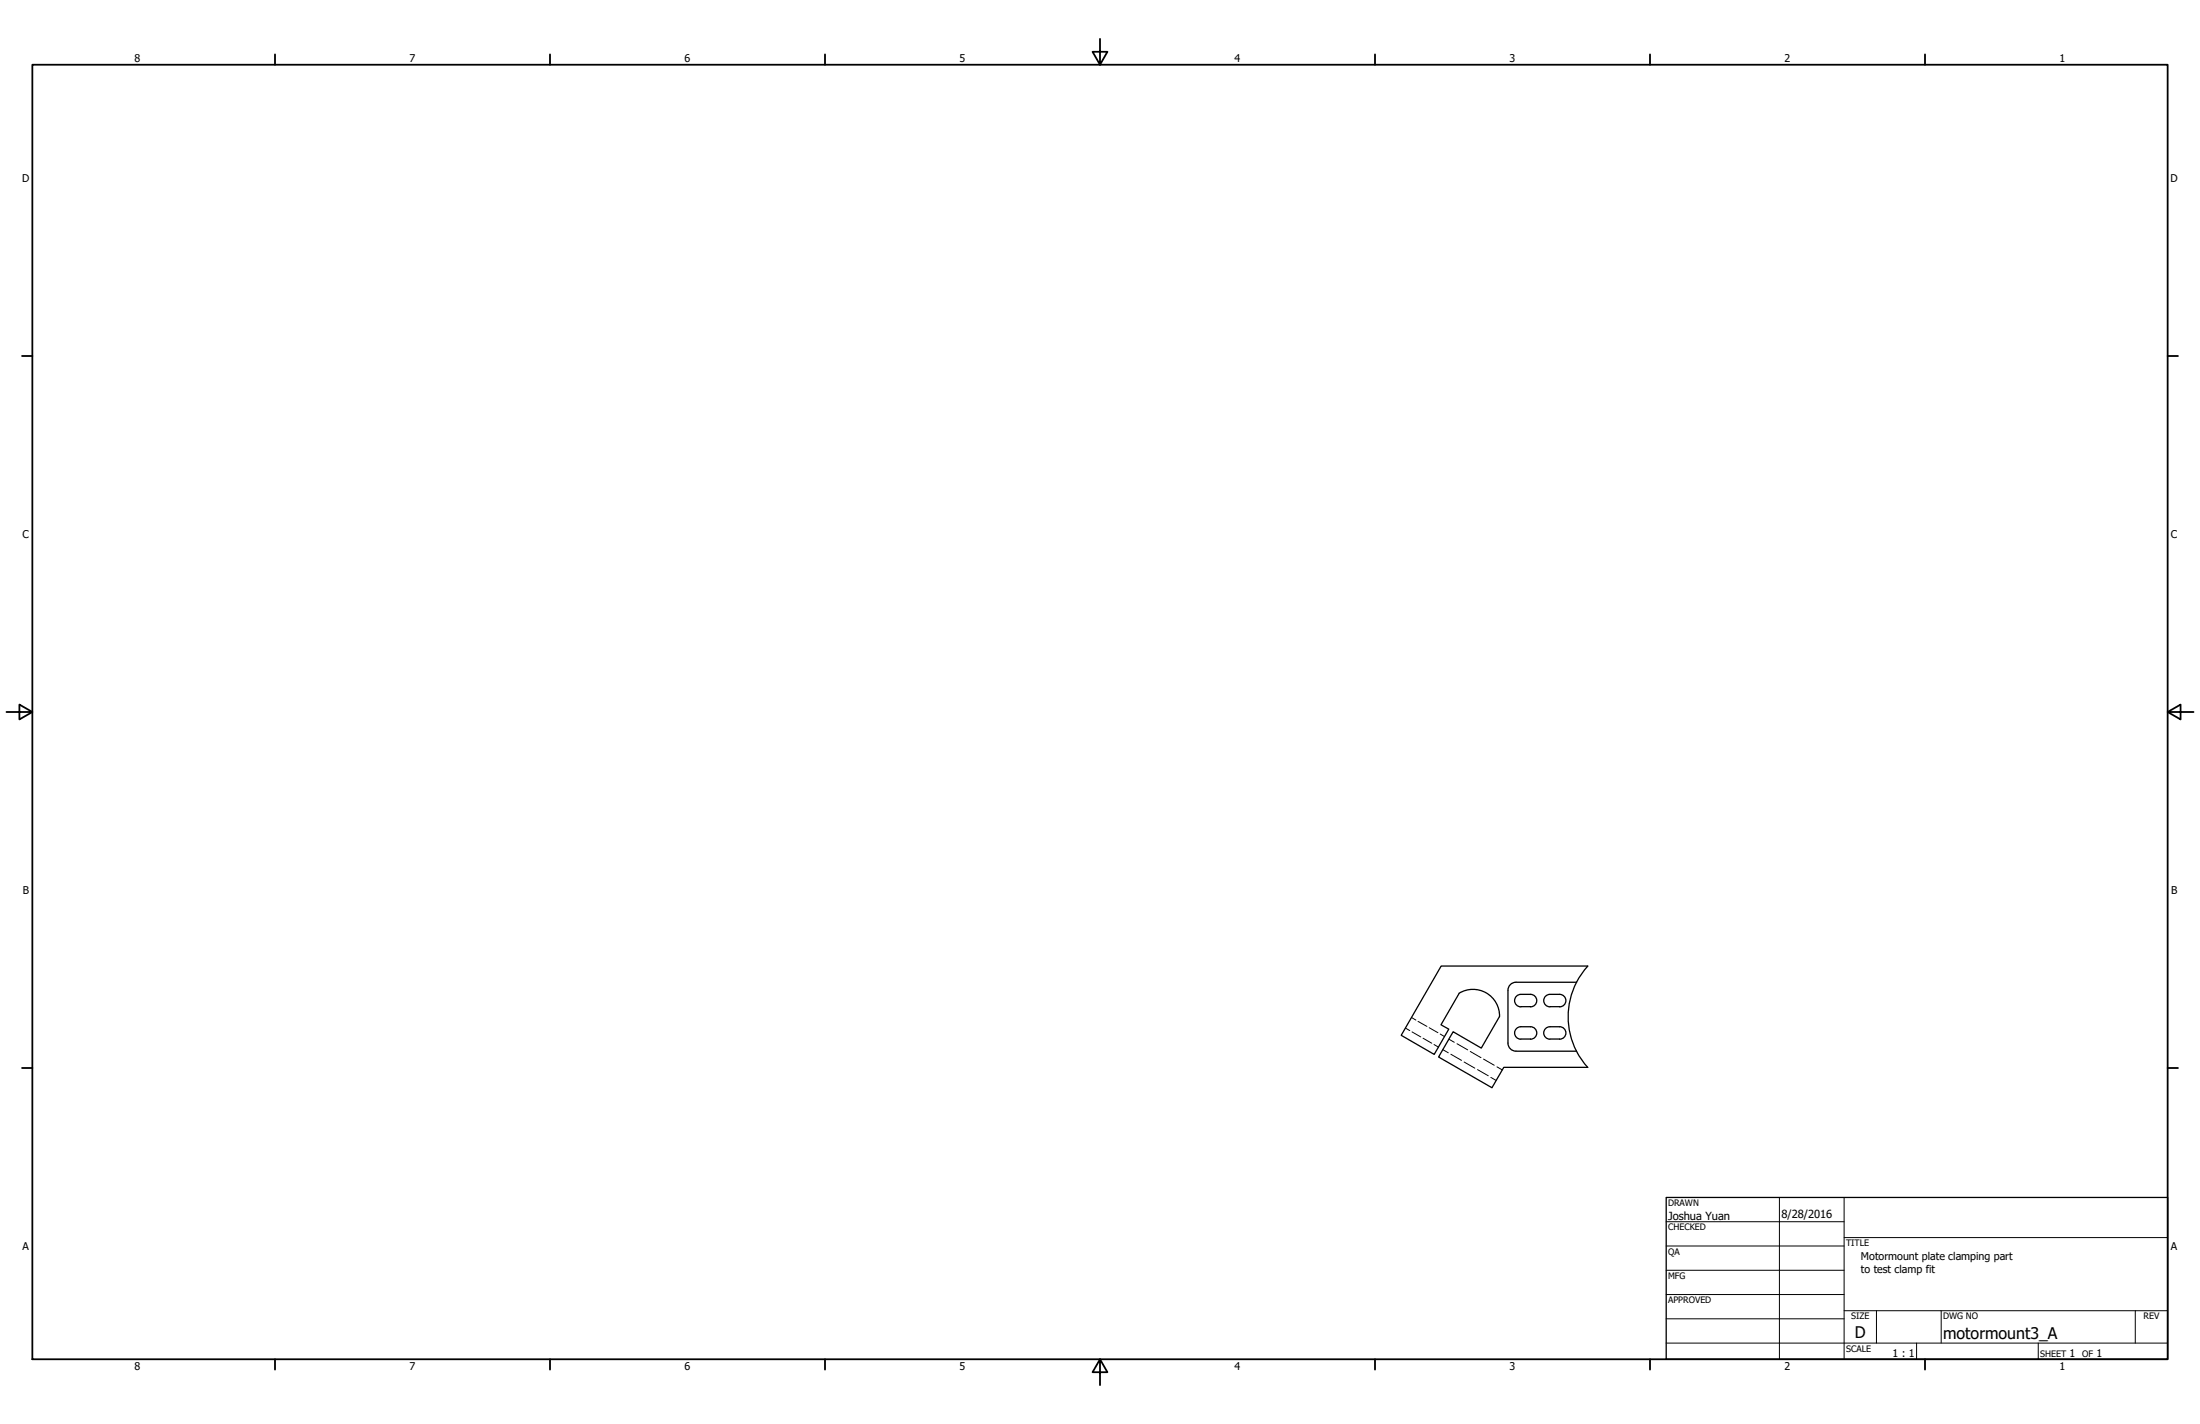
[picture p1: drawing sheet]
<svg xmlns="http://www.w3.org/2000/svg" width="864mm" height="559mm" viewBox="0 0 864 559" stroke-linecap="round" stroke-linejoin="round" font-family="sans-serif">
<!-- layer: Visible (ANSI) -->
<path d="M565.7 379.1h57.6a29.6 29.6 0 0 0 0 39.8l-33-.1-4.6 8-21-12 5.7-9.9 11.1 6.4 7.1-12.3a10.4 10.4 0 0 0-15.8-9.2l-7.1 12.3 3 1.8-5.7 9.9-13-7.5zM597 390.2a2.44 2.44 0 0 0-2.4 2.5 2.44 2.44 0 0 0 2.4 2.4M597 390.2h3.8a2.44 2.44 0 0 1 2.5 2.5 2.44 2.44 0 0 1-2.5 2.4M597 395h3.8M608.4 395.1a2.44 2.44 0 0 1-2.4-2.4 2.44 2.44 0 0 1 2.4-2.5h3.9a2.44 2.44 0 0 1 2.4 2.5 2.44 2.44 0 0 1-2.5 2.4M608.5 395h3.8M618.9 385.4h-23.8a3.1 3.1 0 0 0-3.2 3.2v20.7a3.1 3.1 0 0 0 3.2 3.2h23.8M597 402.9a2.44 2.44 0 0 0-2.4 2.5 2.44 2.44 0 0 0 2.4 2.4M597 402.9h3.8a2.44 2.44 0 0 1 2.5 2.5 2.44 2.44 0 0 1-2.5 2.4l-3.8-.1M606.5 403.8l1.4-.8 4.3-.1a2.41 2.41 0 0 1 2.5 2.4 2.41 2.41 0 0 1-2.4 2.4l-3.9 .1a2.44 2.44 0 0 1-2.2-1.4 2.44 2.44 0 0 1 .3-2.6z" fill="none" stroke="#000" stroke-width=".51"/>
<!-- layer: Hidden (ANSI) -->
<g fill="none" stroke="#000" stroke-width=".39">
<path d="M554.1 399.3l1.7 1M551.7 403.4l1.7 1M554.3 404.9l3.4 2M556.6 400.8l3.5 2M558.6 407.4l3.4 2M561 403.3l3.5 2M562.9 409.9l1.7 1M565.3 405.8l1.8 1M566.4 411.9l2.1 1.2M568.8 407.8l2.1 1.2M569.5 413.7l4.2 2.4M571.9 409.6l4.2 2.4"/>
<path d="M574.7 416.8l4.2 2.4M577.2 412.6l4.1 2.4M580 419.7l4.2 2.4M582.4 415.6l4.1 2.4M587.6 418.7l2.1 1.2M585.2 422.8l2.1 1.2"/>
</g>
<!-- layer: Border (ANSI) -->
<g fill="none" stroke="#000" stroke-width=".7">
<path d="M431.8 15.2v10.2l-2.9-5.1h5.8l-2.9 5.1M12.7 25.4h838.2v508h-838.2zM107.9 21.3v4.1M215.9 21.3v4.1M323.8 21.3v4.1M539.8 21.3v4.1M647.7 21.3v4.1M755.6 21.3v4.1M8.6 139.7h4.1M850.9 139.7h4.1M2.5 279.4h10.2l-5.1-2.9v5.8l5.1-2.9M850.9 279.4l5.1 2.9v-5.8l-5.1 2.9h10.2"/>
<path d="M8.6 419.1h4.1M850.9 419.1h4.1M107.9 533.4v4.1M215.9 533.4v4.1M323.8 533.4v4.1M431.8 533.4l2.9 5.1h-5.8l2.9-5.1v10.2M539.8 533.4v4.1M647.7 533.4v4.1M755.6 533.4v4.1"/>
</g>
<!-- layer: Title (ANSI) -->
<g fill="none" stroke="#000" stroke-width=".39">
<path d="M654 479.4h69.9M698.5 469.9v63.5M723.9 469.9v63.5M654 488.9h69.9M654 498.5h69.9M723.9 485.6h127M654 508h69.9M654 517.5h69.9M723.9 514.3h127M736.6 514.3v12.7M762 514.3v12.7M838.2 514.3v12.7"/>
<path d="M654 527h196.9M752.3 527v6.4M800.1 527v6.4"/>
</g>
<path d="M654 469.9h196.9v63.5h-196.9z" fill="none" stroke="#000" stroke-width=".51"/>
<g font-size="6.3">
<text x="728.1" y="524.9">D</text>
<text x="762.8" y="525.4">motormount3_A</text>
</g>
<g font-size="4.4">
<text x="654.8" y="478.6">Joshua Yuan</text>
<text x="699.3" y="478">8/28/2016</text>
</g>
<g font-size="4.2">
<text x="52.8" y="24.4">8</text>
<text x="160.8" y="24.4">7</text>
<text x="268.7" y="24.4">6</text>
<text x="376.7" y="24.4">5</text>
<text x="484.6" y="24.4">4</text>
<text x="592.6" y="24.4">3</text>
<text x="700.5" y="24.4">2</text>
<text x="808.5" y="24.4">1</text>
<text x="8.8" y="71.4">D</text>
<text x="852" y="71.4">D</text>
<text x="8.9" y="211.1">C</text>
<text x="852.2" y="211.1">C</text>
<text x="9" y="350.8">B</text>
<text x="852.2" y="350.8">B</text>
<text x="8.9" y="490.5">A</text>
<text x="852.2" y="490.5">A</text>
<text x="730.5" y="494.3">Motormount plate clamping part</text>
<text x="730.5" y="499.4">to test clamp fit</text>
<text x="742.9" y="532.6">1 : 1</text>
<text x="812.4" y="532.6">1</text>
<text x="823" y="532.6">1</text>
<text x="52.8" y="537.5">8</text>
<text x="160.8" y="537.5">7</text>
<text x="268.7" y="537.5">6</text>
<text x="376.7" y="537.5">5</text>
<text x="484.6" y="537.5">4</text>
<text x="592.6" y="537.5">3</text>
<text x="700.5" y="537.5">2</text>
<text x="808.5" y="537.5">1</text>
</g>
<g font-size="3.5">
<text x="654.8" y="473.2">DRAWN</text>
<text x="654.8" y="482.8">CHECKED</text>
<text x="724.7" y="488.9">TITLE</text>
<text x="654.8" y="492.3">QA</text>
<text x="654.8" y="501.8">MFG</text>
<text x="654.8" y="511.4">APPROVED</text>
<text x="726.7" y="517.7">SIZE</text>
<text x="762.8" y="517.7">DWG NO</text>
<text x="841.4" y="517.7">REV</text>
<text x="724.7" y="530.4">SCALE</text>
<text x="800.9" y="532.6">SHEET</text>
<text x="817.4" y="532.6">OF</text>
</g>
</svg>
